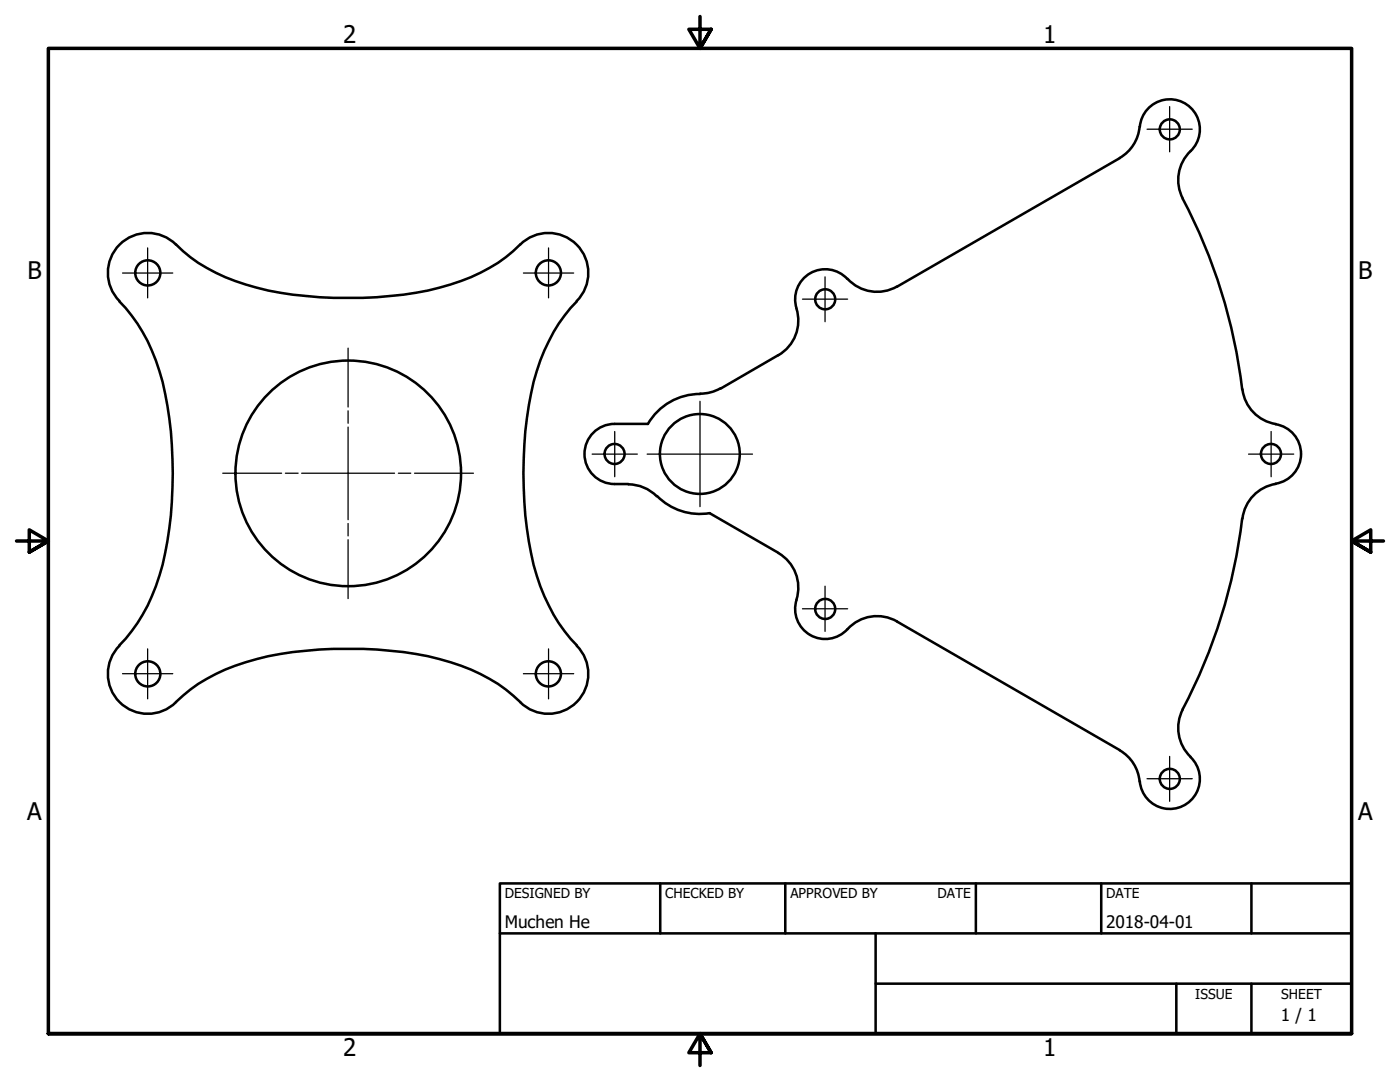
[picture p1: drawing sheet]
<svg xmlns="http://www.w3.org/2000/svg" width="279mm" height="216mm" viewBox="0 0 279 216" stroke-linecap="round" stroke-linejoin="round" font-family="sans-serif">
<!-- layer: Visible (ISO) -->
<g fill="none" stroke="#000" stroke-width=".51">
<path d="M223.5 31.6l-44.5 25.6M227.4 25.3a8 8 0 0 1-3.9 6.2M227.5 25.3a6 6 0 0 1 8.5-4.9 6 6 0 0 1 1.6 9.7 8 8 0 0 0-1.5 9.5M236 39.6a109 109 0 0 1 11.9 38.1M35.1 48.8a33.6 33.6 0 0 0 16.1 8.6 82.2 82.2 0 0 0 34.2 .6 37.8 37.8 0 0 0 17-7.9l1.4-1.3M35.1 48.8a8 8 0 0 0-11.2 0 8 8 0 0 0 0 11.3M103.8 48.8a8 8 0 0 1 11.3 0 8 8 0 0 1 0 11.3M169.1 55.7a6 6 0 0 0-7.4-1.2 6 6 0 0 0-2.7 7M169.1 55.6a8 8 0 0 0 9.9 1.6M23.8 60.1a35.1 35.1 0 0 1 9.2 18.4 83.4 83.4 0 0 1-.6 34.2 34.6 34.6 0 0 1-8.6 16.1M115.1 60.1a37.4 37.4 0 0 0-9.6 20.8 84.7 84.7 0 0 0 1 31.8 36.2 36.2 0 0 0 8.6 16.1M139.8 78.6a12 12 0 0 0-10.5 6"/>
<path d="M143.8 77.5l-1.7 .7-2.4 .3M155.3 70.9l-11.5 6.6M158.9 61.6a8 8 0 0 1-3.6 9.3M248 77.7a8 8 0 0 0 6.6 6.9M122.7 84.6a6 6 0 0 0-6.1 6 6 6 0 0 0 6 6M122.7 96.6h2.7M122.7 84.6h6.6M125.4 96.6a8 8 0 0 1 5.7 2.4M131.1 99a12 12 0 0 0 10.6 3.4M254.6 84.7a6 6 0 0 1 5.1 5.9 6 6 0 0 1-5.1 5.9M254.6 96.6a8 8 0 0 0-6.6 6.9M141.7 102.4l13.6 7.9"/>
<path d="M155.3 110.4a8 8 0 0 1 3.6 9.3M159 119.7a6 6 0 0 0 2.7 7 6 6 0 0 0 7.5-1.2 8 8 0 0 1 9.8-1.5M247.9 103.5a112.1 112.1 0 0 1-12.3 39 8 8 0 0 0 2 8.5M23.9 128.8a8 8 0 0 0 0 11.3 8 8 0 0 0 11.2 0 34.4 34.4 0 0 1 16.1-8.6 82.2 82.2 0 0 1 34.2-.6 37.8 37.8 0 0 1 17 7.9 10.7 10.7 0 0 0 5 3.4 8 8 0 0 0 9-3.8 8 8 0 0 0-1.3-9.6M179 124l44.5 25.7M223.5 149.7a8 8 0 0 1 3.9 6.2M237.6 151.1a6 6 0 0 1-1.6 9.7 6 6 0 0 1-8.5-4.9"/>
<circle cx="233.5" cy="25.8" r="2"/>
<circle cx="29.5" cy="54.5" r="2.51"/>
<circle cx="109.4" cy="54.5" r="2.51"/>
<circle cx="164.7" cy="59.7" r="2"/>
<circle cx="69.5" cy="94.5" r="22.5"/>
<circle cx="122.7" cy="90.6" r="2"/>
<circle cx="139.7" cy="90.6" r="8"/>
<circle cx="253.7" cy="90.6" r="2"/>
<circle cx="29.5" cy="134.5" r="2.51"/>
<circle cx="109.4" cy="134.5" r="2.51"/>
<circle cx="164.7" cy="121.5" r="2"/>
<circle cx="233.5" cy="155.4" r="2"/>
</g>
<!-- layer: Border (ISO) -->
<path d="M139.7 3.3v6.4l-2.2-3.9h4.4l-2.2 3.9 2.2-3.9M3.3 107.9h6.4l-3.9-2.2v4.5l3.9-2.3-3.9 2.3M276.1 107.9h-6.4l3.9-2.2v4.5l-3.9-2.3 3.9 2.3M9.7 206.2v-196.5h260v196.5h-260h260M141.9 210.1l-2.2-3.9 2.2 3.9h-4.4l2.2-3.9v6.4" fill="none" stroke="#000" stroke-width=".7"/>
<!-- layer: Title (ISO) -->
<path d="M99.8 176.3h169.9v29.9h-169.9zM131.8 176.3v9.9M156.7 176.3v9.9M194.8 176.3v9.9M219.8 176.3v9.9M249.7 176.3v9.9M99.8 186.2h169.9M174.8 196.3h94.9M174.8 186.2v20M234.8 196.3v9.9M249.7 196.3v9.9" fill="none" stroke="#000" stroke-width=".51"/>
<!-- layer: Center Mark (ISO) -->
<g fill="none" stroke="#000" stroke-width=".25">
<path d="M228.9 25.8h9M233.4 21.3v9M24.4 54.5h10.1M29.5 49.5v9.9M104.5 54.5h10M109.5 49.5v9.9M160.1 59.7h9.1M164.7 55.2v9M69.5 69.5v11.7M44.4 94.4h11.8M57 94.4h2.5M60.2 94.4h18.5"/>
<path d="M69.5 82v2.5M69.5 85.2v18.5M79.5 94.4h2.5M82.7 94.4h11.8M118.2 90.6h9M122.7 86.1v9M129.2 90.6h21M139.7 80.1v21M249.2 90.6h9M253.7 86.1v9M69.5 104.5v2.4M69.5 107.7v11.7"/>
<path d="M164.7 117v9M24.4 134.4h10.1M29.5 129.5v9.9M104.5 134.4h10M109.5 129.5v9.9M160.1 121.5h9.1M228.9 155.4h9M233.4 150.9v9"/>
</g>
<g font-size="4.8">
<text x="68.5" y="8.6">2</text>
<text x="208.2" y="8.6">1</text>
<text x="5.5" y="55.8">B</text>
<text x="271.1" y="55.8">B</text>
<text x="5.4" y="163.7">A</text>
<text x="271" y="163.7">A</text>
<text x="68.5" y="210.8">2</text>
<text x="208.2" y="210.8">1</text>
</g>
<g font-size="3.4">
<text x="100.8" y="185.2">Muchen He</text>
<text x="220.7" y="185.2">2018-04-01</text>
<text x="255.6" y="203.8">1 / 1</text>
</g>
<g font-size="2.7">
<text x="100.8" y="179.3">DESIGNED BY</text>
<text x="132.8" y="179.3">CHECKED BY</text>
<text x="157.7" y="179.3">APPROVED BY</text>
<text x="187.1" y="179.3">DATE</text>
<text x="220.7" y="179.3">DATE</text>
<text x="238.5" y="199.3">ISSUE</text>
<text x="255.7" y="199.3">SHEET</text>
</g>
</svg>
